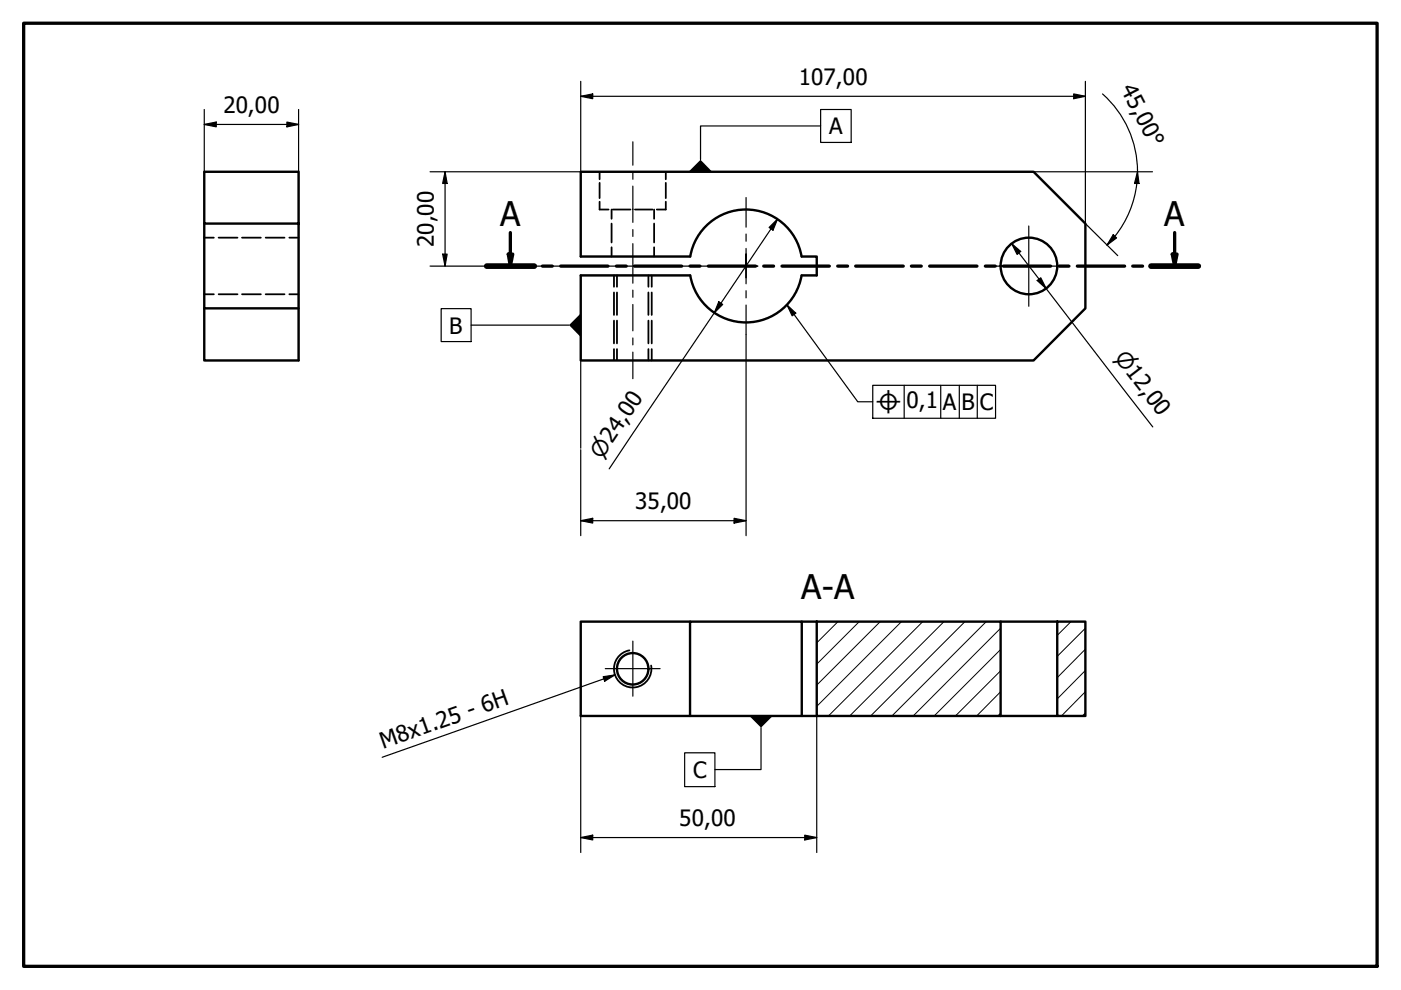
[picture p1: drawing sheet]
<svg xmlns="http://www.w3.org/2000/svg" width="297mm" height="210mm" viewBox="0 0 297 210" stroke-linecap="round" stroke-linejoin="round" font-family="sans-serif">
<!-- layer: Hatch (ISO) -->
<g fill="none" stroke="#000" stroke-width=".21">
<path d="M173.2 131.8h.1M177.7 131.8l-4.5 4.5M182.2 131.8l-9 9M186.6 131.8l-13.4 13.5M191.1 131.8l-17.9 18M195.6 131.8l-20 20M200.2 131.8l-20.1 20M204.6 131.8l-20 20M209.1 131.8l-20 20M212.2 137.7l-14.1 14.1M212.2 133.2l-18.6 18.6M227.1 131.8l-2.9 2.9"/>
<path d="M230.1 137.6l-5.9 6.1M230.1 133.2l-5.9 6M212.2 151.2l-.6 .6M212.2 146.7l-5.1 5.1M212.2 142.2l-9.6 9.6M230.1 151.2l-.6 .6M230.1 146.7l-5.1 5.1M230.1 142.1l-5.9 6.1"/>
</g>
<!-- layer: Hidden (ISO) -->
<g fill="none" stroke="#000" stroke-width=".38">
<path d="M127.1 36.4v1.6M127.1 38.8v3.2M141.2 36.4v1.6M141.2 38.8v3.2M43.3 50.4h2M46.4 50.4h4M51.3 50.4h4M56.3 50.4h4M61.3 50.4h2M127.1 42.8v1.6h1.9M129.7 44.4v2M129.7 47.4v4"/>
<path d="M129.7 52.4v2M129.9 44.4h3.8M130.2 58.4v2.4M130.8 58.4v2.4M134.6 44.4h3.8M137.5 58.4v2.4M138.2 58.4v2.4M138.7 44.4v2M138.7 47.4v4M138.7 52.4v2M141.2 42.8v1.6h-1.9M43.3 62.4h2"/>
<path d="M46.4 62.4h4M51.3 62.4h4M56.3 62.4h4M61.3 62.4h2M130.2 62v4.8M130.2 68v4.8M130.2 74v2.4M130.8 62v4.8M130.8 68v4.8M130.8 74v2.4M137.5 62v4.8M137.5 68v4.8"/>
<path d="M137.5 74v2.4M138.2 62v4.8M138.2 68v4.8M138.2 74v2.4"/>
</g>
<!-- layer: Visible (ISO) -->
<g fill="none" stroke="#000" stroke-width=".51">
<path d="M43.3 47.4v18h20M63.3 47.4h-20v-11h20v40h-20v-11M146.3 54.4h-23.2v-18h96l11 11v18l-11 11h-96v-18h23.2M146.3 58.4a12 12 0 0 0 11.8 10 12 12 0 0 0 11.8-10M146.3 54.4a12 12 0 0 1 11.8-10 12 12 0 0 1 11.8 10M170 54.4h3.2v4h-3.2M146.3 131.8h-23.2v20h50.1M170 131.8h3.2M173.2 131.8h39v20h-39zM212.2 131.8h12M224.2 131.8h5.9v20h-5.9zM146.3 151.8v-20h23.7v20"/>
<path d="M212.2 151.8h12"/>
<circle cx="218.2" cy="56.4" r="6"/>
<circle cx="134.1" cy="141.8" r="3.3"/>
</g>
<!-- layer: Visible Narrow (ISO) -->
<path d="M133.5 137.9a4 4 0 0 0-3.3 4.6 4 4 0 0 0 4.6 3.2 4 4 0 0 0 3.3-4.6" fill="none" stroke="#000" stroke-width=".38"/>
<!-- layer: Section Line (ISO) -->
<g fill="none" stroke="#000" stroke-width=".7">
<path d="M103.2 56.4h10.1M107.8 53.9h.9l-.5 2.5zM108.2 49.3v7.1M115 56.4h2.1M118.9 56.4h10M130.7 56.4h2.1M134.5 56.4h10M146.3 56.4h2.1M150.2 56.4h10M161.9 56.4h2.1M165.8 56.4h10M177.6 56.4h2.1"/>
<path d="M181.4 56.4h10.1M193.2 56.4h2.1M197.1 56.4h10M208.9 56.4h2.1M212.7 56.4h10.1M224.5 56.4h2.1M228.4 56.4h10M240.2 56.4h2.1M244 56.4h10.1M248.5 53.9h1.1l-.6 2.5zM249 49.3v7.1"/>
</g>
<path d="M103.2 56.4h10.1M244 56.4h10.1" fill="none" stroke="#000" stroke-width="1.2"/>
<path d="M107.8 53.9h.9l-.5 2.5zM248.5 53.9h1.1l-.6 2.5z" fill="#000"/>
<!-- layer: Border (ISO) -->
<path d="M5 4.9h287v200h-287z" fill="none" stroke="#000" stroke-width=".7"/>
<!-- layer: Dimension (ISO) -->
<g fill="none" stroke="#000" stroke-width=".25">
<path d="M123.1 17.2v19.2h-31.9M227.6 19.9l2.5 .5-2.5 .5zM230.1 17.2v30.2l6.9 6.8M233.8 19.9a21.8 21.8 0 0 1 7.2 19M43.3 26.4l2.5-.5v1zM43.3 26.4h20M43.3 23.2v13.2M60.8 25.9l2.5 .5-2.5 .5zM63.3 23.2v13.2M94.4 36.4l.4 2.5h-.9zM94.4 36.4v20M123.1 20.4l2.6-.5v1z"/>
<path d="M123.1 20.4h107M219.1 36.4h25.2M241 38.9a22 22 0 0 1-4.6 11.2M241.2 36.4l.3 2.5h-1zM91.2 56.4h42.8M93.9 53.9h.9l-.4 2.5zM134.2 56.4h23.9M163.1 48.2l1.7-1.7-.9 2.3zM164.8 46.5l-35.6 52.9M214.5 51.7l1.9 1.6-.8 .6zM214.5 51.7l29.9 38.8M219.9 59.5l.8-.6 1.1 2.3z"/>
<path d="M236 49.8l.7 .7-2 1.5zM236.3 50.1l-1.6 1.9M123.1 76.4v18.6M152.4 64l.8 .6-1.8 1.7zM158.2 70.9v42.7M123.1 95.3v18.3M123.1 110.4l2.6-.5v1zM123.1 110.4h35.1M155.6 109.9l2.6 .5-2.6 .5zM123.1 151.8v29M173.2 151.8v29M123.1 177.6l2.6-.5v1z"/>
<path d="M123.1 177.6h50.1M170.6 177.1l2.6 .5-2.6 .5z"/>
</g>
<g fill="#000">
<path d="M123.1 20.4l2.6-.5v1zM43.3 26.4l2.5-.5v1zM60.8 25.9l2.5 .5-2.5 .5zM94.4 36.4l.4 2.5h-.9zM227.6 19.9l2.5 .5-2.5 .5zM241.2 36.4l.3 2.5h-1zM93.9 53.9h.9l-.4 2.5zM163.1 48.2l1.7-1.7-.9 2.3zM214.5 51.7l1.9 1.6-.8 .6zM219.9 59.5l.8-.6 1.1 2.3zM236 49.8l.7 .7-2 1.5zM152.4 64l.8 .6-1.8 1.7z"/>
<path d="M123.1 110.4l2.6-.5v1zM155.6 109.9l2.6 .5-2.6 .5zM123.1 177.6l2.6-.5v1zM170.6 177.1l2.6 .5-2.6 .5z"/>
</g>
<!-- layer: Symbol (ISO) -->
<path d="M146 36.4l2.5-2.5 2.5 2.5zM120.6 68.9l2.5-2.4v5zM166.9 64.7l1.8 1.7-.7 .6zM127.9 143.5l2.5-.4-2.2 1.3zM158.9 151.8h4.9l-2.4 2.5z" fill="#000"/>
<g fill="none" stroke="#000" stroke-width=".25">
<path d="M174 26.7h-25.5v7.2M174 23.2h6.5v7h-6.5zM93.5 65.4h6.4v7h-6.4zM99.9 68.9h20.7M166.9 64.7l1.8 1.7-.7 .6zM166.9 64.7l15 20.5h3.1M185 81.7h26.1v7h-26.1zM191.7 81.7v7M199.5 81.7v7M203.4 81.7v7M207.2 81.7v7M127.9 143.5l2.5-.4-2.2 1.3z"/>
<path d="M128 143.9l2.4-.8-49.4 17.5M145.2 159.6h6.4v7.2h-6.4zM161.4 154.3v8.9h-9.8"/>
</g>
<!-- layer: Center Mark (ISO) -->
<path d="M155.6 56.4h5.1M158.2 52.7v6.2M158.2 41.9v6.3M158.2 49.6v1.6M158.2 56.4v3.8M209.7 56.4h16.9M218.1 47.9v17M158.2 61.6v1.6M158.2 64.7v6.2M134.2 135.9v11.7M128.3 141.8h11.7" fill="none" stroke="#000" stroke-width=".25"/>
<!-- layer: Centerline (ISO) -->
<path d="M134.2 30.1v4.9M134.2 36.5v1.5M134.2 39.5v7.7M134.2 48.7v1.4M134.2 51.7v8.3M134.2 61.5v1.5M134.2 64.6v5.5M134.2 71.7v1.4M134.2 74.6v5.7" fill="none" stroke="#000" stroke-width=".25"/>
<g font-size="7.2">
<text x="106" y="47.9">A</text>
<text x="246.8" y="47.9">A</text>
<text x="169.9" y="127">A-A</text>
</g>
<g font-size="4.8">
<text x="47.4" y="24">20,00</text>
<text x="169.4" y="18">107,00</text>
<text x="237.5" y="18.8" transform="rotate(63 237.5 18.8)">45,00°</text>
<text x="175.8" y="28.5">A</text>
<text x="91.9" y="52.4" transform="rotate(-90 91.9 52.4)">20,00</text>
<text x="95.2" y="70.7">B</text>
<text x="192.2" y="86.6">0,1</text>
<text x="199.9" y="87">A</text>
<text x="203.8" y="87">B</text>
<text x="207.7" y="87">C</text>
<text x="134.7" y="108">35,00</text>
<text x="81.2" y="158.8" transform="rotate(-20 81.2 158.8)">M8x1.25 - 6H</text>
<text x="146.9" y="164.9">C</text>
<text x="144" y="175.2">50,00</text>
</g>
<g font-size="4.6">
<text x="236.2" y="75.9" transform="rotate(53 236.2 75.9)">⌀12,00</text>
<text x="185.5" y="87.6">⌖</text>
<text x="127.6" y="97.4" transform="rotate(-56 127.6 97.4)">⌀24,00</text>
</g>
</svg>
